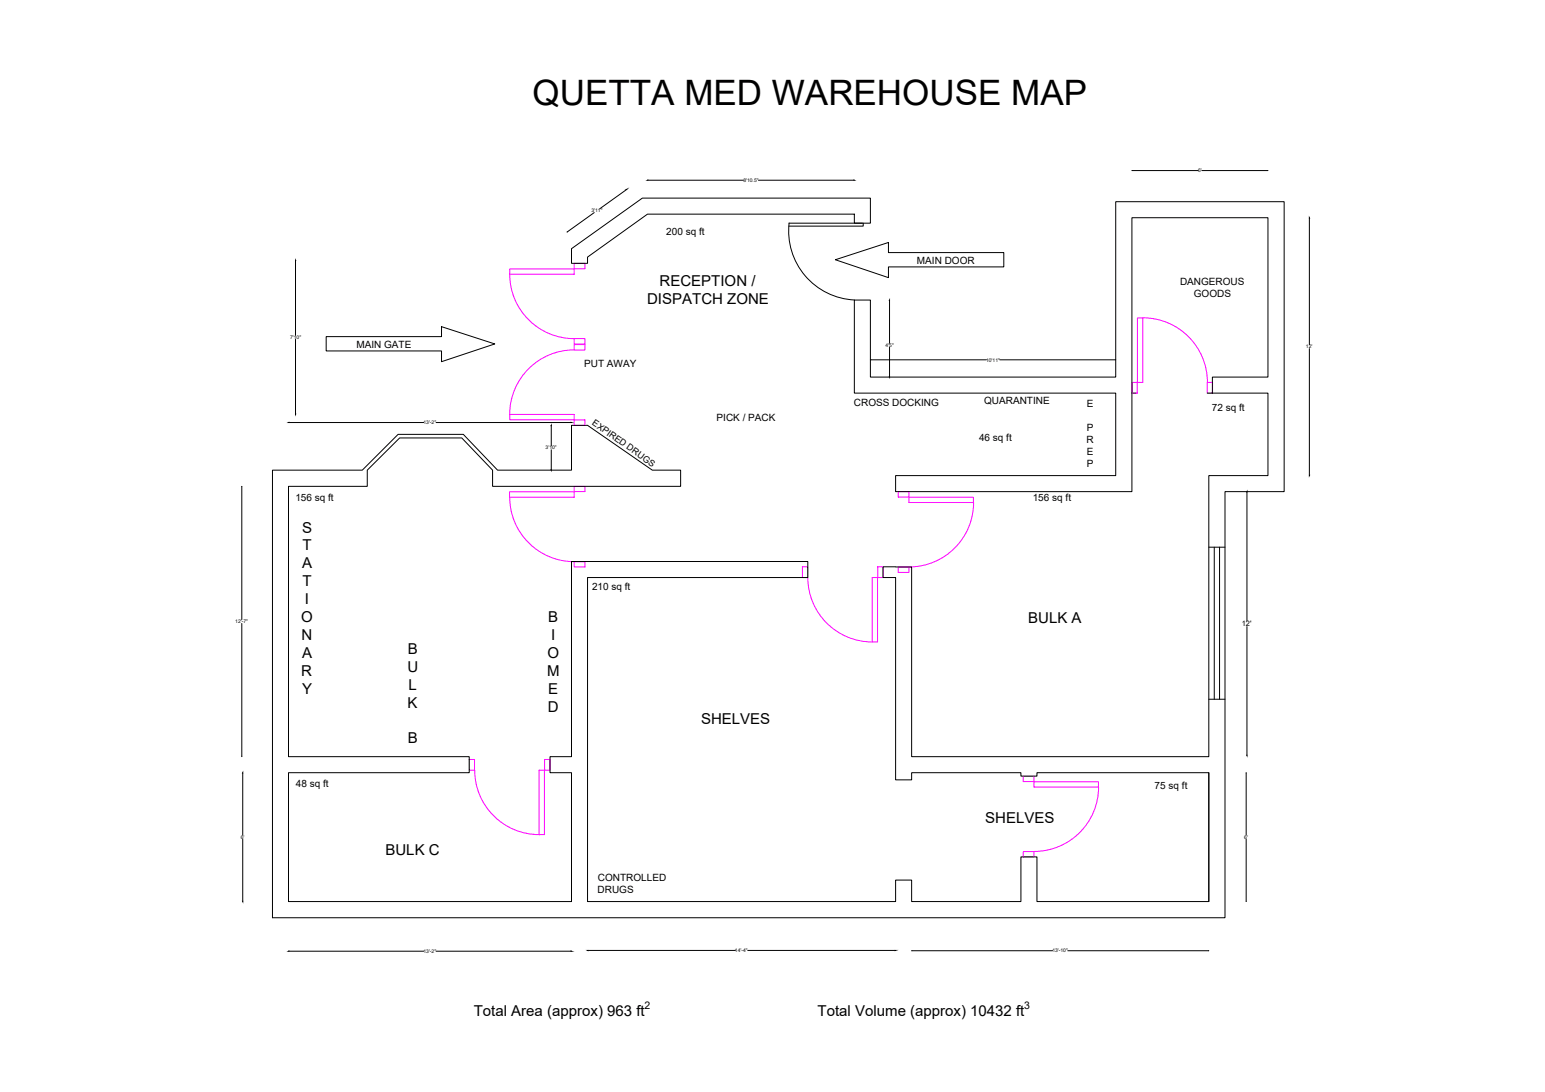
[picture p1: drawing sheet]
<svg xmlns="http://www.w3.org/2000/svg" width="420mm" height="297mm" viewBox="0 0 420 297" stroke-linecap="round" stroke-linejoin="round" font-family="sans-serif">
<!-- layer: 0 -->
<g fill="none" stroke="#000" stroke-width=".27">
<path d="M161.6 57.8l-7.3 5.3M170.4 51.5l-7.3 5.3M176.2 49h26M206.3 49h26M307.9 46.4h17.9M326.8 46.4h17.9M356.1 59.3v34.5M80.4 70.9v20.3M155.4 67.6l19.3-13.7h62v6.8h-4.4v-2.4h-56.2l-16.3 11.6v1.7h-4.4zM214.6 60.7h19.9M214.6 60.7a18.8 18.8 0 0 0 17.8 20.9M227.2 70.7l14.4-4.7v2.7h31.4v3.9h-31.4v2.9z"/>
<path d="M234.8 60.7v.8h-20.2M80.4 92.3v20.3M88.7 91.6h31.4v-2.7l14.4 4.7-14.4 4.8v-2.9h-31.4zM236.8 97.9h31.4M241.9 81.7v11.7M241.9 94.4v8.1M271.9 97.9h31.4M356.1 94.8v34.5M78.5 114.9h36.7M118.6 114.9h36.7M149.9 115.8v5.4M307.8 106.9h1.5"/>
<path d="M328.3 106.9h16.5v22.5h-16.1v76.4h-80.8v-51.6h-7.8v2.9h3.5v55h4.3v-1.9h29.7v.9h4.4v-.9h46.7v35h-46.7v-12.1h-4.4v12.1h-29.7v-5.8h-4.3v5.8h-83.8v-88.1h59.9v-4.4h-64.3v53.1h-5.8v4.4h5.8v35h-76.9v-35h49.1v-4.4h-49.1v-73.5h21.4v-4.4l8.8-8.8h16.9l8.4 8.8v4.4h51.1v-4.4h-7.7l-17.6-12.2h-4.4v12.2h-20.1l-9.3-9.7h-17.7l-9.8 9.7h-24.4v121.7h259v-115.9h16.1v-78.8h-45.8v47.7h-66.7v-21h-4.4v25.3h71.1v22.5h-59.8v4.3h64.2v-74.5h37v43.4h-15.1v4.3M65.8 132.4v36.1M149.9 122.3v5.5M339.1 133.8v35.1M328.7 148.8h4.4M330.2 148.8v41.4M331.7 148.8v41.4M65.8 169.6v36.1M339.1 170.4v35M328.7 190.2h4.4M66 210.3v16.9M328.7 210.2v35"/>
<path d="M338.9 210.3v16.9M66 228.3v16.9M338.9 228.3v16.9M78.5 258.7h36.7M118.6 258.7h36.7M159.9 258.5h40.1M203.3 258.5h40.1M248 258.6h38.3M290.4 258.6h38.2"/>
</g>
<!-- layer: Door -->
<g fill="none" stroke="#f0f" stroke-width=".27">
<path d="M138.6 73.2h17.5v1.4h-17.5zM138.6 74.6a17.5 17.5 0 0 0 17.6 17.5M156.1 71.6h3v1.5h-3zM156.1 93.7h3v1.5h-3zM156.1 92.1h3v1.5h-3zM156.2 95.2a17.5 17.5 0 0 0-17.6 17.5M309.3 86.5h1.5v17.5h-1.5zM310.8 86.4a17.5 17.5 0 0 1 17.6 17.6M138.6 112.7h17.5v1.5h-17.5zM156.1 114.2h3v1.5h-3zM307.8 104h1.5v2.9h-1.5zM328.3 104h1.4v2.9h-1.4z"/>
<path d="M138.6 133.8h17.5v1.5h-17.5zM138.6 135.2a17.5 17.5 0 0 0 17.6 17.6M156.1 132.3h3v1.4h-3zM244.3 133.7h2.9v1.5h-2.9zM247.2 135.3h17.5v1.4h-17.5zM264.8 136.7a17.5 17.5 0 0 1-17.6 17.5M156.1 152.8h3v1.4h-3zM218.2 154.2h1.4v2.9h-1.4zM219.7 157.1a17.5 17.5 0 0 0 17.5 17.5M237.2 157.1h1.4v17.5h-1.4zM238.7 154.2h1.5v2.9h-1.5zM244.3 154.2h2.9v1.5h-2.9z"/>
<path d="M127.6 206.6h1.4v2.9h-1.4zM129.1 209.5a17.5 17.5 0 0 0 17.5 17.5M146.6 209.5h1.5v17.5h-1.5zM148.1 206.6h1.5v2.9h-1.5zM278.3 211.1h2.9v1.5h-2.9zM281.2 212.6h17.5v1.5h-17.5zM298.8 214.1a17.5 17.5 0 0 1-17.6 17.5M278.3 231.6h2.9v1.5h-2.9z"/>
</g>
<text font-size="9.5" x="144.8" y="28.5">QUETTA MED WAREHOUSE MAP</text>
<g font-size="4.1">
<text x="179.4" y="77.7">RECEPTION /</text>
<text x="176" y="82.6">DISPATCH ZONE</text>
<text x="82.1" y="144.9">S</text>
<text x="82.2" y="149.7">T</text>
<text x="82.1" y="154.6">A</text>
<text x="82.2" y="159.5">T</text>
<text x="82.9" y="164.3">I</text>
<text x="81.9" y="169.2">O</text>
<text x="149.1" y="169.1">B</text>
<text x="279.6" y="169.5">BULK A</text>
<text x="82" y="174.1">N</text>
<text x="82.1" y="179">A</text>
<text x="110.9" y="177.9">B</text>
<text x="148.9" y="178.9">O</text>
<text x="149.9" y="174">I</text>
<text x="81.9" y="183.9">R</text>
<text x="110.8" y="182.8">U</text>
<text x="148.8" y="183.8">M</text>
<text x="82.1" y="188.7">Y</text>
<text x="111.1" y="187.6">L</text>
<text x="149.1" y="188.7">E</text>
<text x="110.8" y="192.5">K</text>
<text x="149" y="193.5">D</text>
<text x="190.6" y="196.9">SHELVES</text>
<text x="110.9" y="202.2">B</text>
<text x="267.9" y="223.9">SHELVES</text>
<text x="104.8" y="232.6">BULK C</text>
<text x="128.8" y="276.3">Total Area (approx) 963 ft</text>
<text x="222.3" y="276.3">Total Volume (approx) 10432 ft</text>
</g>
<g font-size="2.9">
<text x="175.3" y="274.5">2</text>
<text x="278.5" y="274.5">3</text>
</g>
<g font-size="2.7">
<text x="181.2" y="63.9">200 sq ft</text>
<text x="249.4" y="71.8">MAIN DOOR</text>
<text x="320.9" y="77.6">DANGEROUS</text>
<text x="324.7" y="80.9">GOODS</text>
<text x="96.9" y="94.6">MAIN GATE</text>
<text x="158.8" y="99.9">PUT AWAY</text>
<text x="232.2" y="110.4">CROSS DOCKING</text>
<text x="267.6" y="109.9">QUARANTINE</text>
<text x="295.6" y="110.7">E</text>
<text x="329.6" y="111.9">72 sq ft</text>
<text x="194.9" y="114.5">PICK / PACK</text>
<text x="295.6" y="117.2">P</text>
<text x="266.2" y="120">46 sq ft</text>
<text x="295.5" y="120.4">R</text>
<text x="295.6" y="123.7">E</text>
<text x="295.6" y="126.9">P</text>
<text x="80.3" y="136.3">156 sq ft</text>
<text x="280.9" y="136.3">156 sq ft</text>
<text x="161" y="160.4">210 sq ft</text>
<text x="80.4" y="214.1">48 sq ft</text>
<text x="314" y="214.7">75 sq ft</text>
<text x="162.6" y="239.5">CONTROLLED</text>
<text x="162.5" y="242.8">DRUGS</text>
</g>
<text font-size="2.4" x="160.9" y="115.4" transform="rotate(35 160.9 115.4)">EXPIRED DRUGS</text>
<text font-size="2" x="337.7" y="170.4">12'</text>
<g font-size="1.4">
<text x="325.8" y="46.9">6'</text>
<text x="202.2" y="49.5">8'10.5&quot;</text>
<text x="160.8" y="57.8">3'11&quot;</text>
<text x="78.9" y="92.2">7'10&quot;</text>
<text x="240.8" y="94.4">4'5&quot;</text>
<text x="355.1" y="94.8">12'</text>
<text x="268.2" y="98.3">10'11&quot;</text>
<text x="115.2" y="115.4">13'-2&quot;</text>
<text x="148.4" y="122.3">3'10&quot;</text>
<text x="64" y="169.5">12'-7&quot;</text>
<text x="65.5" y="228.2">6'</text>
<text x="338.4" y="228.2">6'</text>
<text x="115.2" y="259.2">13'-2&quot;</text>
<text x="199.9" y="259">14'-4&quot;</text>
<text x="286.2" y="259.1">13'-10&quot;</text>
</g>
</svg>
